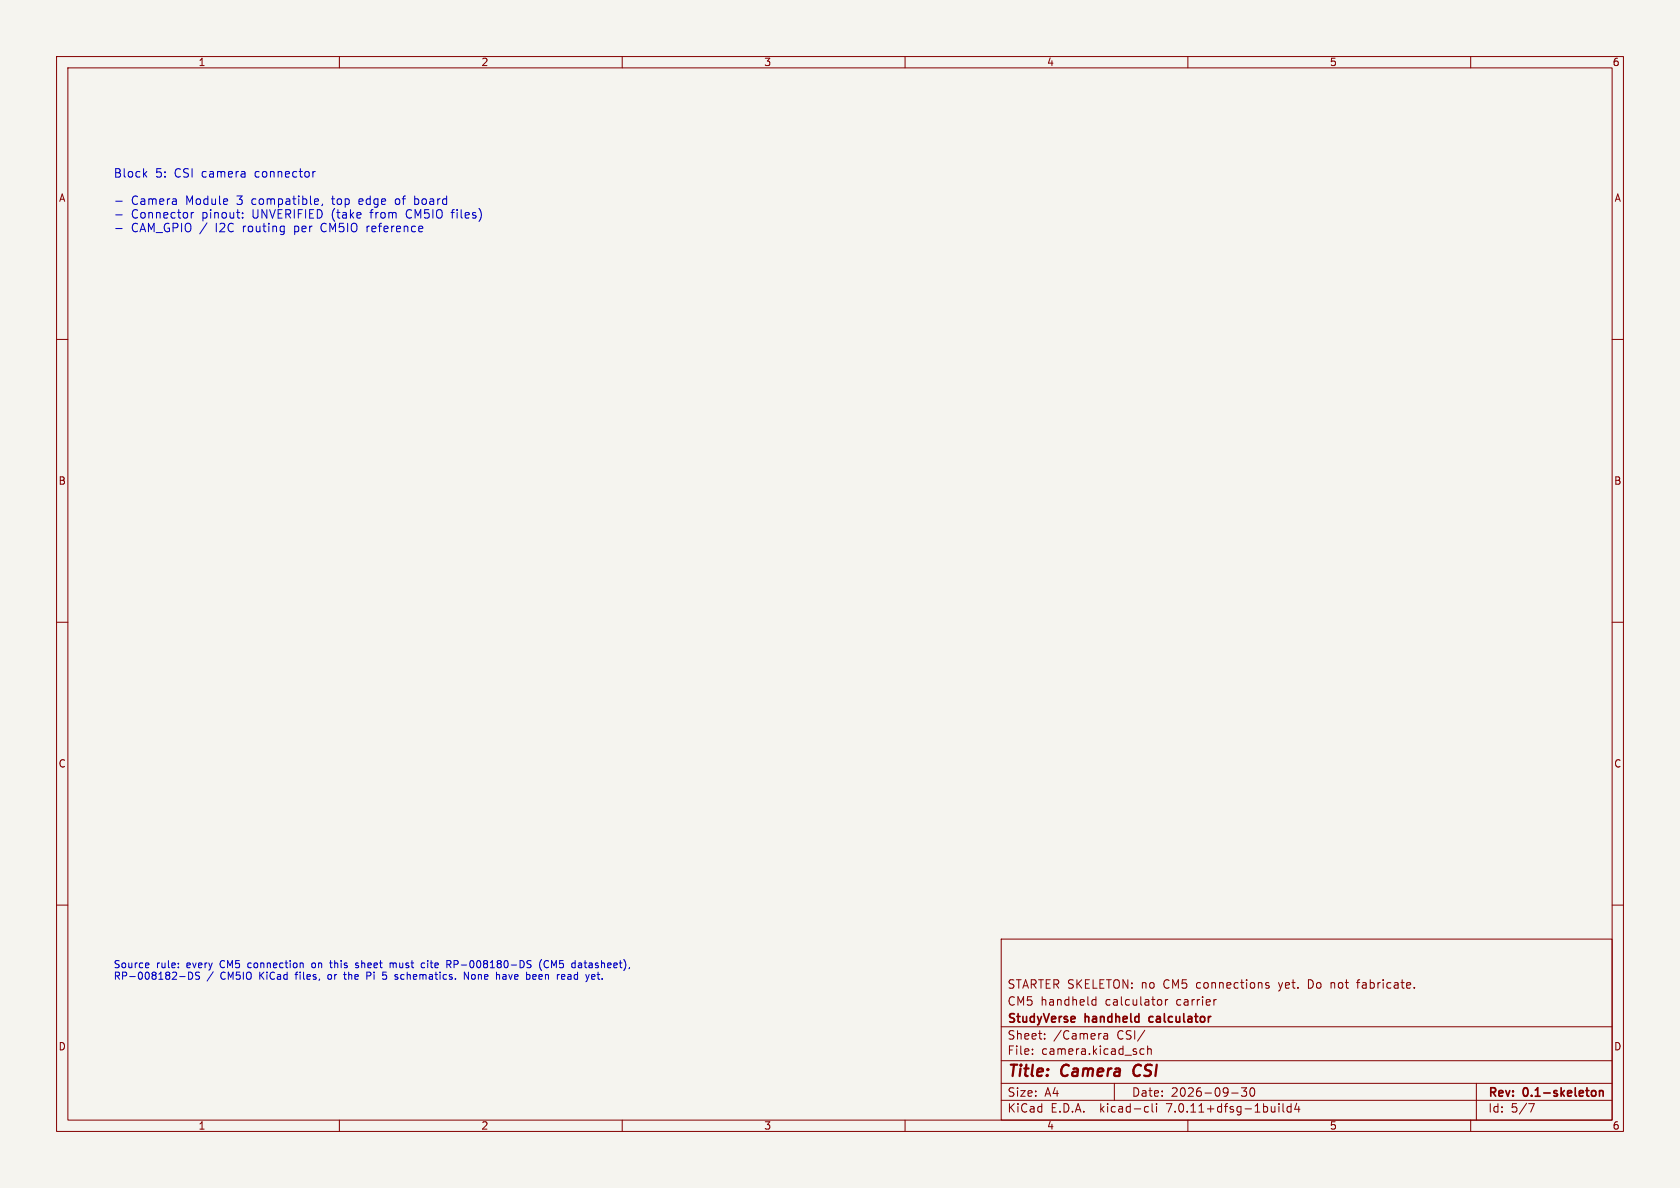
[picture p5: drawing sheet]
<svg xmlns="http://www.w3.org/2000/svg" width="297mm" height="210mm" viewBox="0 0 297 210" stroke-linecap="round" stroke-linejoin="round" font-family="sans-serif">
<path d="M0 0h297v210h-297z" fill="#f5f4ef" stroke="#f5f4ef" stroke-width=".18"/>
<g fill="none" stroke="#840000" stroke-width=".18">
<path d="M10 10h277v190h-277zM12 12h273v186h-273zM60 10v2M110 10v2M160 10v2M210 10v2M260 10v2M10 60h2M285 60h2M10 110h2M285 110h2M10 160h2"/>
<path d="M285 160h2M177 166h108v32h-108zM193.1 177.6l.2 .1 .4-.1M193.7 176.2v1.5M193.7 176.8l-.4-.1-.2 .1M205.1 176.7l.3 .3v.4l-.3 .3M206 176.7v1M206.5 176.7l-.3 .1-.2 .2M215 176.7l-.3 .1M224.3 173.8l-.3-.1-.3 .2 .1 .2 .5 .2v.3h-.6M235.3 173.7v1M235.4 173.8h-.1"/>
<path d="M239.8 173.7h.6M240.2 173.2l-.2 .2v1.3M250 174.6v.1M60 198v2M110 198v2M160 198v2M177 194.5h108M177 191.5h108M177 187.5h108M177 181.5h108M182.5 186.3v.1M182.5 185.5v.1"/>
<path d="M184.7 183.6v.1M184.7 182.8v.1M195.2 182.8h.5l.1 .9M195.8 183.1h-.5a.29 .29 0 0 0-.2 .3 .29 .29 0 0 0 .2 .3l.5-.1M197 191.5v3M202.2 185.5l-.4-.1-.3 .3v.4l.2 .2h.5M202.4 182.1l-1.3 2M202.6 195.6l.4 .1M202.9 185.5l.2-.1 .4 .1v.9M202.9 184.9v1.5M203 196.5l-.4 .1M203.7 195.1v1.3l.2 .2"/>
<path d="M204.5 195.1v.1M204.5 195.6v1M210 198v2M217.7 193.2h1.2M219.5 192.3h.9l-.5 .6 .4 .1v.7l-.2 .1h-.4l-.2-.1M221.2 192.4l.1-.1a.81 .81 0 0 1 .6 .6 .81 .81 0 0 1-.3 .8l-.1 .1a.81 .81 0 0 1-.6-.6 .81 .81 0 0 1 .3-.8zM226.1 195.1v.1M226.1 195.6v1M226.8 195.1v1.3l.2 .2M228.2 195.7l-.4-.1-.3 .3v.4l.2 .2h.5M228.2 195.1v1.5M229.2 195l-.3 1.1h.9"/>
<path d="M229.6 195.6v1M260 198v2M261 191.5v6.5M270.2 195.1h1l-.6 1.5"/>
</g>
<path d="M203.2 179.8v.7M282.1 192.9v.7M282.8 192.8v1M282.8 192.9l.2-.1 .3 .1 .1 .9" fill="none" stroke="#840000" stroke-width=".3"/>
<path d="M200.7 188.5a1.27 1.27 0 0 0-.1 1.6" fill="none" stroke="#840000" stroke-width=".4"/>
<g fill="none" stroke="#0000c2" stroke-width=".18">
<path d="M20.5 35.6h1.1M20.5 38h1.1M25.5 30.7l.5 .6M26 30.3l-.6 .6M33.8 37.6v1M34.2 37.6h-.2l-.2 .2M42.9 38.4v.2M42.9 37.6v.2M50.1 40h.1M50.2 40v1.3M55.3 30.3v1M55.7 30.3l-.2 .1-.2 .2"/>
<path d="M55.8 35.1l.4 .1 .1 .3-.7 .1M56.2 36.1h-.4M57 36.1l-.1 .3M64.9 40v1M70 35.3v.7M73.3 36.1h.4M73.3 34.6v1.5M73.7 35.1l-.4 .1M79.7 37.6h.6M20.5 40.4h1.1M50.2 40.9l-.1 .1M65 40l-.1 .3"/>
<path d="M26.1 170.2l.2 .3-.6 .1M26.3 171l-.2 .1M31.5 171v.1M31.5 170.3v.1M31.8 172.6h.9M33.3 171.8v1.3l.6-.2 .2-.5M34.8 172.5l.4 .1 .1 .3-.3 .2h-.4M53.2 170.2l.4 .2v.7M55.2 170.3l-.1 .2 .1 .5M58.1 172.3l-.1 .2 .1 .6M58.3 170.2h.4M58.4 169.8v1.1l.3 .2"/>
<path d="M60.7 172.3h.5M60.9 171.8v1.1l.3 .2M63.3 170.3l-.3-.1-.1 .3 .5 .3M63.4 170.9l-.2 .2-.3-.1M64.9 171.8v1.3M65.5 172.5h-.6M67.8 172.3h.3l.3 .3M68.4 172.9l-.3 .2h-.3M69 170.3l.3-.1 .2 .2M69 170.2v.9M69.5 170.4v.7M69.7 170.2l-.2 .2"/>
<path d="M74.6 170.3h.5M74.6 171h.5M79 169.8h.5l.2 .2-.1 .4-.6 .1M79.3 170.5l.4 .6M82.8 171.8v1.3l-.7-1.3v1.3M89.3 172.3h-.4M89.3 172.6h-.3l-.1 .2v.3h.4M93.2 170.2l.7 .5-.3 .4-.4-.1M93.9 169.9l-.5-.1-.2 .2M94.7 172.3h-.3l-.2 .2v.6h.5M94.8 172.6l-.6 .1M95.8 169.6a1.46 1.46 0 0 0 0 2"/>
<path d="M96.9 169.9a.59 .59 0 0 0-.7 .5 .59 .59 0 0 0 .7 .6M99.8 173.1h-.4M99.9 172.5v.1l-.6 .1M102.6 170.2l-.3 .1M102.7 170.6h-.3l-.2 .2 .1 .2 .4 .1M105.1 173.1h-.3M105.2 172.5v.1l-.6 .1"/>
</g>
<g font-size="2.8" fill="#840000">
<text x="178" y="190.9">Title:</text>
<text x="187.7" y="190.9">Camera</text>
<text x="201.2" y="190.9">CSI</text>
</g>
<g font-size="2.1" fill="#0000c2">
<text x="20" y="31.7">Block</text>
<text x="27.4" y="31.7">5:</text>
<text x="30.9" y="31.7">CSI camera</text>
<text x="45.3" y="31.7">connector</text>
<text x="23.2" y="36.5">Camera</text>
<text x="23.2" y="39">Connector</text>
<text x="23.2" y="41.4">CAM_GPIO /</text>
<text x="32.9" y="36.5">Module</text>
<text x="35.7" y="39">pinout:</text>
<text x="38.3" y="41.4">I2C</text>
<text x="42" y="36.5">3</text>
<text x="43.2" y="41.4">routing</text>
<text x="44.8" y="39">UNVERIFIED</text>
<text x="44.8" y="36.5">compatible,</text>
<text x="52.4" y="41.4">per</text>
<text x="57.3" y="41.4">CM5IO</text>
<text x="58.9" y="39">(take</text>
<text x="59.1" y="36.5">top</text>
<text x="64" y="36.5">edge</text>
<text x="65.5" y="41.4">reference</text>
<text x="65.9" y="39">from</text>
<text x="70.6" y="36.5">of</text>
<text x="72.4" y="39">CM5IO</text>
<text x="74.1" y="36.5">board</text>
<text x="80.6" y="39">files)</text>
</g>
<g font-size="2.1" fill="#840000">
<text x="178" y="178">CM5</text>
<text x="178" y="175">STARTER SKELETON: no</text>
<text x="183.9" y="178">handheld</text>
<text x="195.5" y="178">calculator</text>
<text x="205.8" y="175">CM5</text>
<text x="208.1" y="178">carrier</text>
<text x="211.8" y="175">connections</text>
<text x="226.5" y="175">yet.</text>
<text x="231.8" y="175">Do</text>
<text x="236" y="175">not</text>
<text x="240.8" y="175">fabricate.</text>
<text x="178" y="184">Sheet:</text>
<text x="178" y="181.2">StudyVerse</text>
<text x="186.2" y="184">/Camera</text>
<text x="191.9" y="181.2">handheld</text>
<text x="197.5" y="184">CSI/</text>
<text x="203.8" y="181.2">calculator</text>
<text x="178" y="186.7">File:</text>
<text x="184.1" y="186.7">camera.kicad_sch</text>
<text x="178" y="196.9">KiCad</text>
<text x="178" y="194.1">Size:</text>
<text x="184.7" y="194.1">A4</text>
<text x="185.7" y="196.9">E.D.A.</text>
<text x="194.6" y="196.9">kicad-cli</text>
<text x="200" y="194.1">Date:</text>
<text x="206.5" y="196.9">7.0.11+dfsg-1build4</text>
<text x="207" y="194.1">2026-09-30</text>
<text x="263" y="194.3">Rev:</text>
<text x="263" y="196.9">Id:</text>
<text x="267.1" y="196.9">5/7</text>
<text x="269.4" y="194.3">0.1-skeleton</text>
</g>
<g font-size="1.8" fill="#840000">
<text x="35" y="11.9">1</text>
<text x="85" y="11.9">2</text>
<text x="135" y="11.9">3</text>
<text x="185" y="11.9">4</text>
<text x="235" y="11.9">5</text>
<text x="285" y="11.9">6</text>
<text x="10.3" y="35.9">A</text>
<text x="285.3" y="35.9">A</text>
<text x="10.3" y="85.9">B</text>
<text x="285.3" y="85.9">B</text>
<text x="10.3" y="135.9">C</text>
<text x="285.3" y="135.9">C</text>
<text x="10.3" y="185.9">D</text>
<text x="285.3" y="185.9">D</text>
<text x="35" y="199.9">1</text>
<text x="85" y="199.9">2</text>
<text x="135" y="199.9">3</text>
<text x="185" y="199.9">4</text>
<text x="235" y="199.9">5</text>
<text x="285" y="199.9">6</text>
</g>
<g font-size="1.8" fill="#0000c2">
<text x="20" y="171.5">Source</text>
<text x="20" y="173.5">RP-008182-DS</text>
<text x="27.6" y="171.5">rule:</text>
<text x="33.1" y="171.5">every</text>
<text x="36.6" y="173.5">/</text>
<text x="39.1" y="173.5">CM5IO</text>
<text x="39.2" y="171.5">CM5</text>
<text x="44.3" y="171.5">connection</text>
<text x="46.1" y="173.5">KiCad</text>
<text x="52.7" y="173.5">files,</text>
<text x="55.8" y="171.5">on</text>
<text x="58.6" y="173.5">or</text>
<text x="59.3" y="171.5">this</text>
<text x="61.7" y="173.5">the</text>
<text x="63.9" y="171.5">sheet</text>
<text x="65.9" y="173.5">Pi</text>
<text x="68.9" y="173.5">5</text>
<text x="70.2" y="171.5">must</text>
<text x="71.3" y="173.5">schematics.</text>
<text x="76" y="171.5">cite</text>
<text x="80.6" y="171.5">RP-008180-DS</text>
<text x="83.7" y="173.5">None</text>
<text x="89.6" y="173.5">have</text>
<text x="95.1" y="173.5">been</text>
<text x="97.2" y="171.5">(CM5</text>
<text x="100.8" y="173.5">read</text>
<text x="103.2" y="171.5">datasheet),</text>
<text x="106.1" y="173.5">yet.</text>
</g>
</svg>
